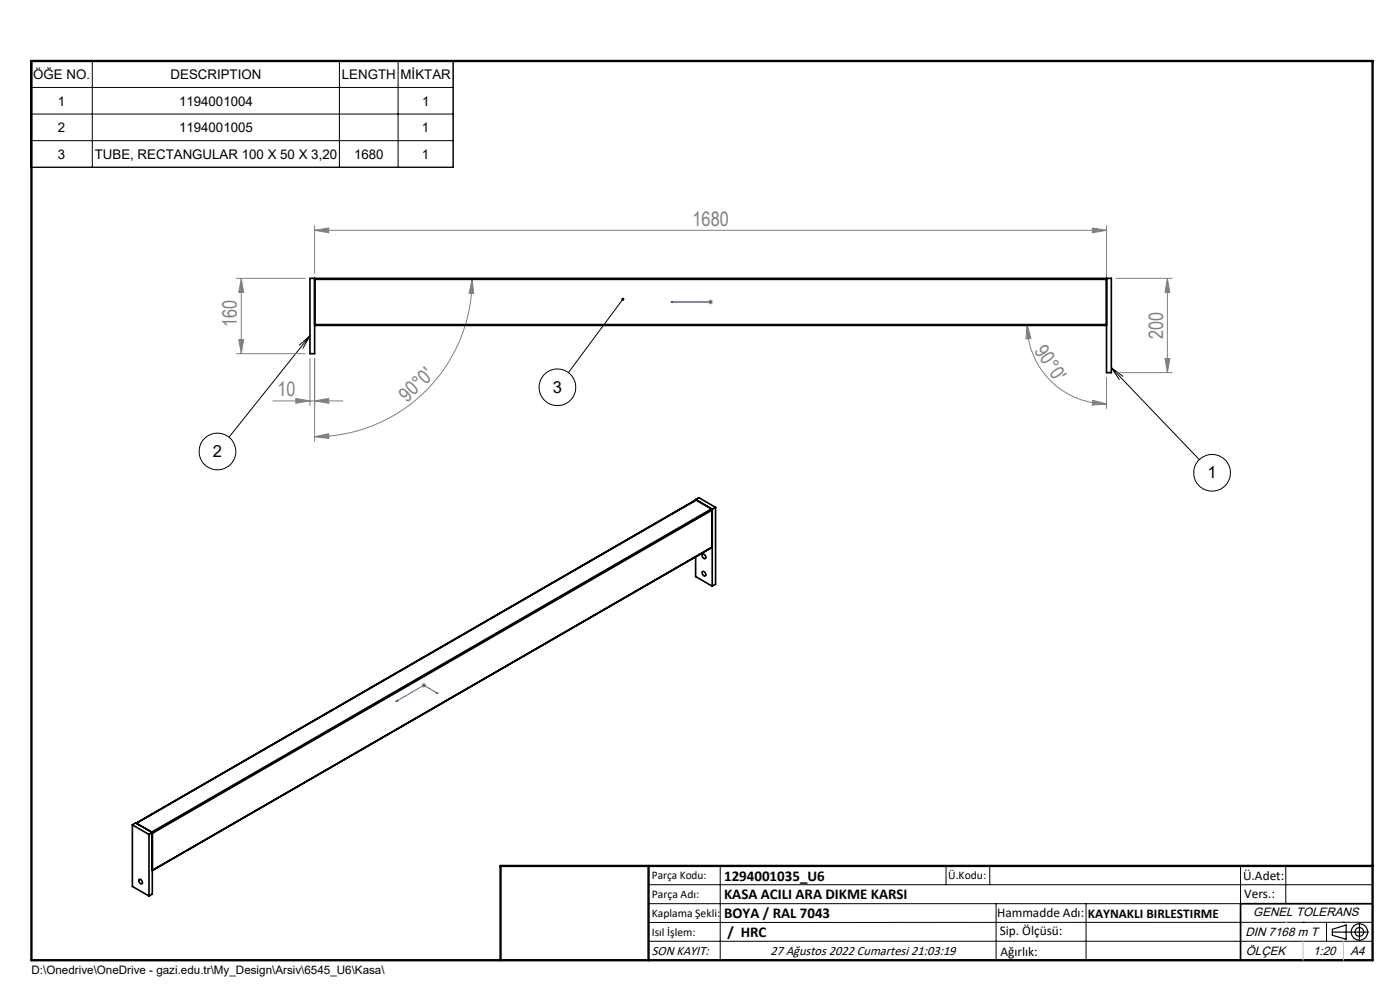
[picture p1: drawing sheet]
<svg xmlns="http://www.w3.org/2000/svg" width="297mm" height="210mm" viewBox="0 0 297 210" stroke-linecap="round" stroke-linejoin="round" font-family="sans-serif">
<g fill="none" stroke="#000" stroke-width=".21">
<path d="M6.5 12.9h89.6v22.6h-89.6zM6.5 18.5h89.6M19.6 12.9v22.6M72 12.9v22.6M84.5 12.9v22.6M6.5 24.2h89.6M6.5 29.8h89.6M65.8 71.2l-17.2 21.5M65.8 71.2l-1.5 2.7M65.8 71.2l-2.3 2M132.1 63.5l-11.5 15.5M235.8 78l18.6 19.5"/>
<path d="M235.8 78l2.4 1.8M235.8 78l1.7 2.5M137.6 187.7h153.6M137.6 191.7h153.6M137.6 199.7h153.6M152.8 183.7v20M200.7 183.7v4M210 183.7v4M211.3 191.7v12M230.4 191.7v12M263.2 183.7v20M272.8 183.7v8"/>
<path d="M276.4 195.6h.1M281.4 195.6v4.1M285 195.6h.1M291.2 195.6l-153.6 .1"/>
<circle cx="46.1" cy="95.8" r="3.9"/>
<circle cx="118.3" cy="82.2" r="3.9"/>
<circle cx="257.1" cy="100.3" r="3.9"/>
</g>
<g fill="none" stroke="#000" stroke-width=".25">
<path d="M282.6 197.7h7.8M282.6 197.1l3-.9v3l-3-.8zM288.4 195.8v3.8M106.2 203.7h185"/>
<circle cx="288.4" cy="197.7" r="1.74"/>
<circle cx="288.4" cy="197.7" r=".93"/>
</g>
<g fill="none" stroke="#808080" stroke-width=".21">
<path d="M50.2 59h14.5M51.2 59v16M51.2 59l.5 3h-1zM66.7 48.9l3-.5v1zM66.7 47.9v10.1M66.7 48.9h168M100.2 59.3l.3 3-1-.1zM100.2 59.3a33.4 33.4 0 0 1-33.5 33.3M231.7 48.4l3 .5-3 .5zM234.7 47.9v20.1M236.7 59h12M247.6 59v20"/>
<path d="M247.6 59l.6 3h-1zM50.2 75h14.5M50.7 72h1l-.5 3zM65.8 76.1v9.9M66.7 76.1v17.6M150.2 64.1h1M150.4 63.7l.7 .7M150.7 63.5v1M151.1 63.7l-.7 .7M217.9 68.9l.8 2.9-1 .1zM217.9 68.9a16.9 16.9 0 0 0 16.8 16.8M236.7 79h12"/>
<path d="M247.2 76.1h1l-.6 2.9zM57.9 85h14.8M62.8 84.5l3 .5-3 .5zM66.7 85l3-.5v1zM66.7 92.6l3-.6 .1 1zM231.8 84.9l2.9 .8-3 .2zM234.7 80v6.7M89.4 145.4h1.1M89.6 145l.7 .7M89.9 144.9v1M90.3 145l-.7 .7"/>
</g>
<path d="M142.3 64.1h.5h-.5M142.3 64.1h8.4M150.6 64.1h.2zM150.7 64.1h.1M84.2 148.6l.1 .1-.3 .1zM92.5 147l.2-.1 .2 .2zM92.9 147.1l-3-1.7-5.9 3.4" fill="none" stroke="#00f" stroke-width=".21"/>
<path d="M291.2 191.7h-28v12" fill="none" stroke="#000" stroke-width=".35"/>
<path d="M6.7 12.9h284.5v190.8h-284.5zM137.6 183.7v20M291.2 183.7h-185v20" fill="none" stroke="#000" stroke-width=".5"/>
<path d="M234.8 69v6.2" fill="none" stroke="#c0c0c0" stroke-width=".21" stroke-dasharray="15.2 1.3 1.3 1.3" stroke-dashoffset="14.1"/>
<path d="M276.4 199.7v4M285 199.7v4" fill="none" stroke="#c0c0c0" stroke-width=".21"/>
<path d="M272.8 195.6h.1" fill="none" stroke="#c0c0c0" stroke-width=".25"/>
<path d="M131.9 63.2h.4l-.2 .3 .2-.3a.35 .35 0 0 1 .1 .5 .35 .35 0 0 1-.5 0 .35 .35 0 0 1 0-.5z" fill="#000"/>
<path d="M66.7 48.9l3-.5v1zM231.7 48.4l3 .5-3 .5z" fill="#808080"/>
<g fill="#00f">
<path d="M150.6 64.1h.2zM142.3 64.1h.5z"/>
<path d="M92.5 147l.4 .1-.2-.2zM84.2 148.6l-.2 .2 .3-.1z"/>
</g>
<g fill="#808080">
<path d="M66.7 85l3-.5v1zM62.8 84.5l3 .5-3 .5z"/>
<path d="M66.7 92.6l3-.6 .1 1zM100.2 59.3l.3 3-1-.1z"/>
<path d="M247.2 76.1h1l-.6 2.9zM247.6 59l.6 3h-1z"/>
<path d="M51.2 59l.5 3h-1zM50.7 72h1l-.5 3z"/>
<path d="M217.9 68.9l.8 2.9-1 .1zM231.8 84.9l2.9 .8-3 .2z"/>
</g>
<g fill="none" stroke="#000" stroke-width=".35">
<path d="M66.7 59v16h-.9v-16h170v20h-1.1v-20M66.7 59.3h168M66.7 68.9h168M66.7 69h168M147.6 106l3.5 2M147.6 106l.7-.4 3.5 2M147.6 118.1v4.2l3.5 2M147.6 106v.1M149 117.5a.6 .6 0 0 1 .6 .4 .6 .6 0 0 1-.1 .6 .68 .68 0 0 1-.5-1zM151.1 108v16.3M151.8 107.6l-.7 .4M151.8 107.6v16.3l-.7 .4"/>
<path d="M149 121.2a.6 .6 0 0 1 .6 .3 .6 .6 0 0 1-.1 .7 .68 .68 0 0 1-.5-1zM28.1 175l.7-.5 3.5 2.1M28.1 175l3.5 2M28.1 175v13l3.5 2.1M28.9 174.6l118.8-68.5-118.8 68.6M31.6 177v13.1M32.2 176.5l118.8-68.6 .1 .2-118.8 68.7M32.3 176.6v13l-.7 .5M32.3 176.6l-.7 .4M29.5 186.6a.56 .56 0 0 1 .6 .2 .56 .56 0 0 1-.1 .7 .71 .71 0 0 1-.5-.9zM32.3 184.6l118.8-68.6-118.8 68.7"/>
</g>
<g font-size="4.2" fill="#808080">
<text x="146.9" y="47.9">1680</text>
<text x="50.2" y="69.4" transform="rotate(-90 50.2 69.4)">160</text>
<text x="246.7" y="71.9" transform="rotate(-90 246.7 71.9)">200</text>
<text x="219.4" y="74.4" transform="rotate(56 219.4 74.4)">90°0'</text>
<text x="58.9" y="84.1">10</text>
<text x="86.4" y="85.4" transform="rotate(-44 86.4 85.4)">90°0'</text>
</g>
<g font-size="3.5">
<text x="117.3" y="83.3">3</text>
<text x="45.2" y="96.9">2</text>
<text x="256.2" y="101.4">1</text>
</g>
<g font-size="3.2">
<text x="153.6" y="190.8">KASA ACILI ARA DIKME KARSI</text>
<text x="153.6" y="186.8">1294001035_U6</text>
<text x="153.6" y="194.8">BOYA / RAL 7043</text>
<text x="154.3" y="198.8">/ HRC</text>
</g>
<g font-size="2.8">
<text x="7" y="16.8">ÖĞE NO.</text>
<text x="36.2" y="16.8">DESCRIPTION</text>
<text x="72.5" y="16.8">LENGTH</text>
<text x="85" y="16.8">MİKTAR</text>
<text x="12.3" y="22.4">1</text>
<text x="38" y="22.4">1194001004</text>
<text x="89.5" y="22.4">1</text>
<text x="12.3" y="28.1">2</text>
<text x="38" y="28.1">1194001005</text>
<text x="89.5" y="28.1">1</text>
<text x="12.3" y="33.7">3</text>
<text x="20.1" y="33.7">TUBE, RECTANGULAR 100 X 50 X 3,20</text>
<text x="75.1" y="33.7">1680</text>
<text x="89.5" y="33.7">1</text>
<text x="263.7" y="186.7">Ü.Adet:</text>
<text x="263.9" y="190.5">Vers.:</text>
<text x="211.5" y="194.5">Hammadde Adı:</text>
<text x="230.8" y="194.7">KAYNAKLI BIRLESTIRME</text>
<text x="138.3" y="202.6">SON KAYIT:</text>
<text x="163.5" y="202.6">27 Ağustos 2022 Cumartesi 21:03:19</text>
<text x="212.1" y="198.4">Sip. Ölçüsü:</text>
<text x="212.2" y="202.7">Ağırlık:</text>
</g>
<g font-size="2.6">
<text x="265.9" y="194.4">GENEL TOLERANS</text>
<text x="264.2" y="198.5">DIN 7168 m T</text>
<text x="264.3" y="202.6">ÖLÇEK</text>
<text x="278.5" y="202.6">1:20</text>
<text x="286.5" y="202.6">A4</text>
</g>
<g font-size="2.5">
<text x="138.3" y="186.4">Parça Kodu:</text>
<text x="138.3" y="190.5">Parça Adı:</text>
<text x="201.2" y="186.5">Ü.Kodu:</text>
<text x="138.3" y="194.5">Kaplama Şekli:</text>
<text x="138.3" y="198.6">Isıl İşlem:</text>
<text x="6.7" y="206.7">D:\Onedrive\OneDrive - gazi.edu.tr\My_Design\Arsiv\6545_U6\Kasa\</text>
</g>
</svg>
